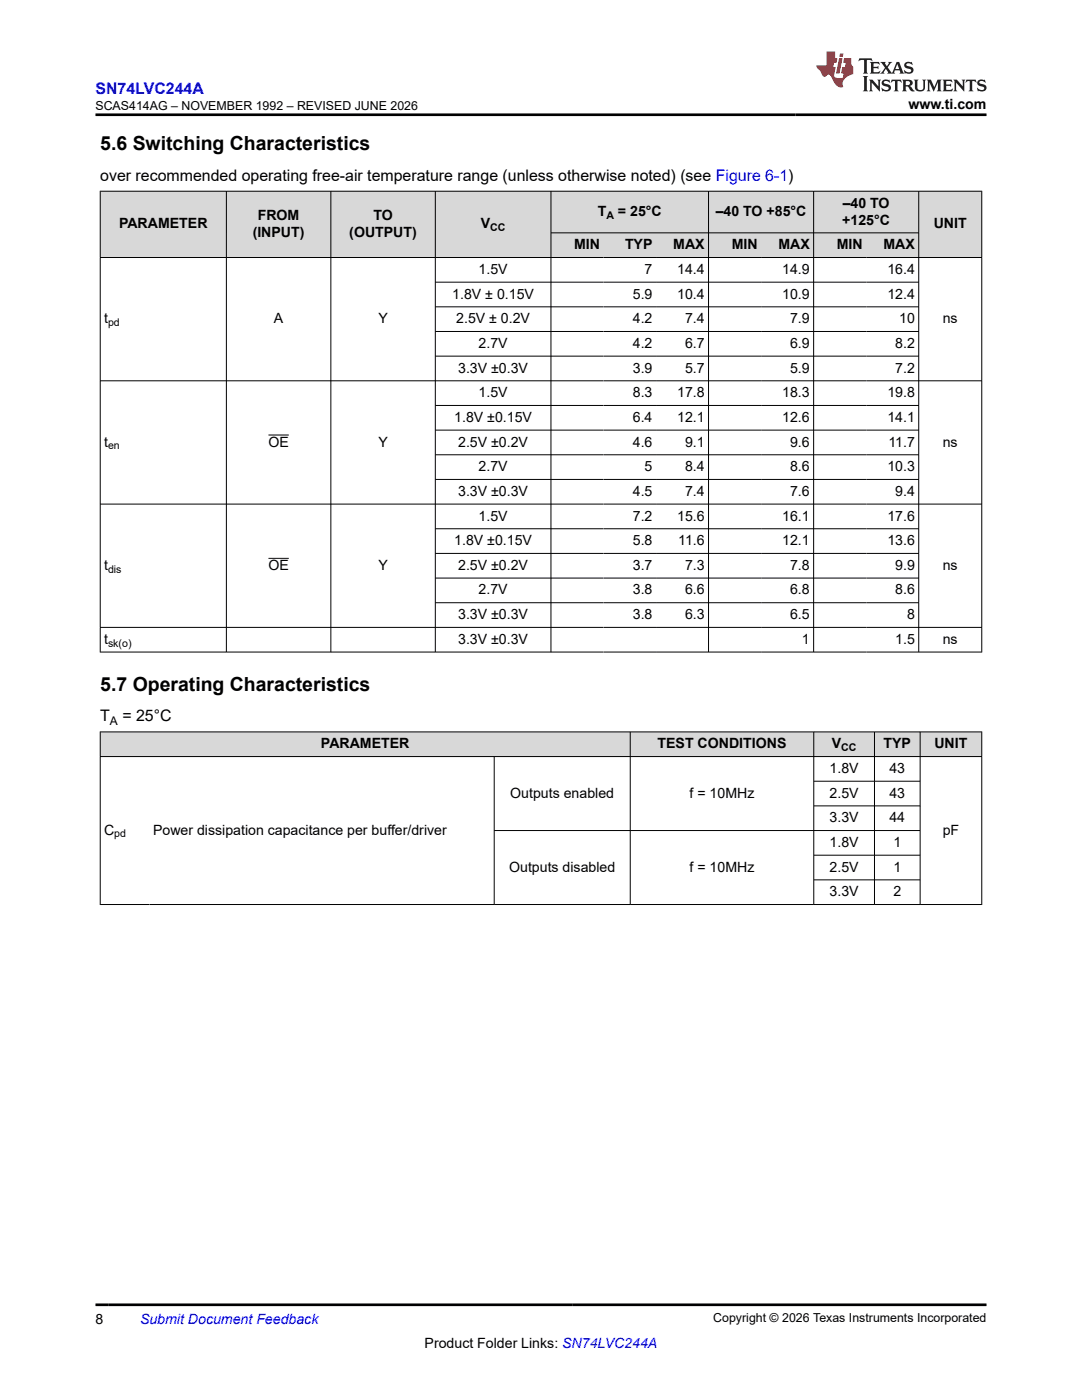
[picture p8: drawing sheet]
<svg xmlns="http://www.w3.org/2000/svg" width="216mm" height="279mm" viewBox="0 0 216 279" stroke-linecap="round" stroke-linejoin="round" font-family="sans-serif">
<g fill="#d8d8d8">
<path d="M20 38.2h175.9v8.3h-175.9z" fill-rule="evenodd"/>
<path d="M20.1 38.2h25v13.1h-25z" fill-rule="evenodd"/>
<path d="M45.2 38.2h20.8v13.1h-20.8z" fill-rule="evenodd"/>
<path d="M66.1 38.2h20.7v13.1h-20.7z" fill-rule="evenodd"/>
<path d="M86.9 38.2h23v13.1h-23z" fill-rule="evenodd"/>
<path d="M110 38.2h31.3v8.2h-31.3z" fill-rule="evenodd"/>
<path d="M141.4 38.2h20.9v8.2h-20.9z" fill-rule="evenodd"/>
<path d="M162.4 38.2h20.9v8.2h-20.9z" fill-rule="evenodd"/>
<path d="M183.4 38.2h12.4v13.1h-12.4z" fill-rule="evenodd"/>
<path d="M110 46.5h10.4v4.8h-10.4z" fill-rule="evenodd"/>
<path d="M120.4 46.5h10.5v4.8h-10.5z" fill-rule="evenodd"/>
<path d="M130.9 46.5h10.4v4.8h-10.4z" fill-rule="evenodd"/>
<path d="M141.4 46.5h10.5v4.8h-10.5z" fill-rule="evenodd"/>
<path d="M151.9 46.5h10.4v4.8h-10.4z" fill-rule="evenodd"/>
<path d="M162.4 46.5h10.5v4.8h-10.5z" fill-rule="evenodd"/>
<path d="M172.9 46.5h10.4v4.8h-10.4z" fill-rule="evenodd"/>
</g>
<g fill="none" stroke="#000" stroke-width=".2">
<path d="M19.9 38.2h176.1M20 38.1v92.1M45.2 38.1v92.1M66 38.1v92.1M86.9 38.1v92.1M109.9 38.1v92.1M141.4 38.1v92.1M162.4 38.1v92.1M183.3 38.1v92.1M195.9 38.1v92.1M19.9 51.4h176.1M86.9 56.3h96.5"/>
<path d="M109.9 46.5h73.5M19.9 76h176.1M86.9 61.2h96.5M86.9 66.2h96.5M86.9 71.1h96.5M53.6 86.8h4M86.9 80.9h96.5M86.9 85.8h96.5M86.9 90.8h96.5M86.9 95.7h96.5M19.9 100.6h176.1M53.6 111.4h4"/>
<path d="M86.9 105.5h96.5M86.9 110.4h96.5M86.9 115.4h96.5M19.9 125.2h176.1M19.9 130.1h176.1M86.9 120.3h96.5"/>
</g>
<g fill="#d8d8d8">
<path d="M20 146.1h175.9v4.9h-175.9z" fill-rule="evenodd"/>
<path d="M20.1 146.1h105.6v4.8h-105.6z" fill-rule="evenodd"/>
<path d="M125.8 146.1h36.5v4.8h-36.5z" fill-rule="evenodd"/>
<path d="M162.4 146.1h12v4.8h-12z" fill-rule="evenodd"/>
<path d="M174.6 146.1h8.9v4.8h-8.9z" fill-rule="evenodd"/>
<path d="M183.7 146.1h12.1v4.8h-12.1z" fill-rule="evenodd"/>
</g>
<g fill="none" stroke="#000" stroke-width=".2">
<path d="M19.9 146.1h176.1M19.9 151h176.1M20 146v34.6M98.6 151v29.6M125.8 146v34.6M162.4 146v34.6M162.4 155.9h21.3M174.5 146v34.6M183.6 146v34.6M195.9 146v34.6M98.6 165.8h85.1M162.4 160.8h21.3"/>
<path d="M162.4 170.7h21.3M162.4 175.6h21.3M19.9 180.5h176.1"/>
</g>
<path d="M171.5 11.6l-.2 .6 .5-.2h.6v.1v2.2l-.2 .4h1l-.2-.4v-2.2v-.1h.5l.6 .2-.2-.6zM173.6 12.4l.2 .3v1.6l-.2 .4h1.9l.1-.6a1.08 1.08 0 0 1-1.3 .2v-.7h.6l.4 .2v-.7l-.4 .2h-.6v-.5l.2-.2a1 1 0 0 1 1 .3l-.1-.5zM175.7 12.4l.9 1.1-1 1.2h.9l-.2-.2 .5-.8 .4 .8-.2 .2h1.6l-.2-.2 .2-.5h.9l.1 .5-.1 .2h.9l-.2-.4-.8-1.9h-.5l-.9 2.1-.9-1.1 .9-1h-.8l.2 .2-.4 .6-.4-.6 .2-.2zM179 12.8l.4 1h-.7zM180.7 12.5a.65 .65 0 0 0-.2 .7 .65 .65 0 0 0 .6 .5l.6 .1 .1 .3a.79 .79 0 0 1-.7 .4 .79 .79 0 0 1-.7-.5l.1 .7 .2-.1a.93 .93 0 0 0 1.1 0 .93 .93 0 0 0 .4-.9 1.46 1.46 0 0 0-1.2-.6l-.1-.3a1.09 1.09 0 0 1 1.2 .2l-.2-.6-.1 .1-.5-.2zM172.2 15.2l.2 .4v2.2l-.2 .4h1l-.2-.4v-2.2l.2-.4zM173.4 15.9l.2 .4v1.5l-.2 .4h.8l-.3-.4 .1-1.3 1.6 1.8v-2l.2-.4h-.7l.1 .2 .1 1.1-1.2-1.3zM176.2 16a.65 .65 0 0 0-.2 .8 .65 .65 0 0 0 .6 .4l.6 .2 .1 .2a.79 .79 0 0 1-.7 .4 .79 .79 0 0 1-.7-.5l.1 .7 .2-.1a.93 .93 0 0 0 1.1 .1 .93 .93 0 0 0 .4-1 1.46 1.46 0 0 0-1.2-.5l-.1-.4a1.09 1.09 0 0 1 1.2 .2l-.1-.6-.2 .1-.5-.1zM177.9 15.9l-.1 .6a.63 .63 0 0 1 .8-.3v1.6l-.3 .4h1l-.2-.4v-1.6a.66 .66 0 0 1 .8 .3l-.1-.6zM180 15.9l.2 .4v1.5l-.2 .4h1l-.2-.2-.1-.7h.5l.1 .2a.79 .79 0 0 0 1.2 .6l-1-.9a.61 .61 0 0 0 .6-.6 .61 .61 0 0 0-.5-.7zM180.8 16.2h.1a.47 .47 0 0 1 .5 .1 .47 .47 0 0 1 .1 .5l-.1 .1-.7 .1zM182.3 15.9l.2 .2a2.27 2.27 0 0 0 .4 2 1.04 1.04 0 0 0 1.7-.7v-1.3l.2-.2h-.8l.2 .4v1.1a.6 .6 0 0 1-.6 .6 .6 .6 0 0 1-.6-.6v-1.1l.3-.4zM184.9 15.9l.2 .4v1.5l-.2 .4h.8l-.3-.4v-1.4l.9 1.9 .9-1.9v1.4l-.3 .4h1l-.2-.4v-1.5l.2-.4h-.8l-.7 1.5-.6-1.5zM188.1 15.9l.2 .4v1.5l-.2 .4h1.9l.1-.6a1.09 1.09 0 0 1-1.3 .2v-.7h.6l.4 .2v-.6l-.4 .2h-.6v-.6l.2-.1a1.01 1.01 0 0 1 1 .3l-.1-.6zM190.2 15.9l.3 .4v1.5l-.3 .4h.8l-.2-.4v-1.3l1.6 1.8v-2l.2-.4h-.7l.2 .2v1.1l-1.2-1.3zM192.8 15.9l-.1 .6a.63 .63 0 0 1 .8-.3v1.6l-.3 .4h1l-.2-.4v-1.6a.66 .66 0 0 1 .8 .3l-.1-.6zM195.2 16a.65 .65 0 0 0-.2 .8 .65 .65 0 0 0 .6 .4l.6 .2 .2 .2a.79 .79 0 0 1-.7 .4 .79 .79 0 0 1-.7-.5l.1 .7 .2-.1a.93 .93 0 0 0 1 .1 .93 .93 0 0 0 .5-1 1.46 1.46 0 0 0-1.3-.5v-.4a1.09 1.09 0 0 1 1.2 .2l-.2-.6-.2 .1-.5-.1z" fill="#231f20"/>
<path d="M164.9 10.3v2.7h-2l.1 .4 .8 1a.95 .95 0 0 0 1 .9 .59 .59 0 0 1 .5-.4 .59 .59 0 0 1 .5 .3l.4 .8a1.59 1.59 0 0 0 2.1 1.4 1.61 1.61 0 0 1 1-2.3l1-.3-.1-1.5a1.59 1.59 0 0 1-.3-1.7h-1.5l-.2 .9h.6l-.2 .9h-.5l-.2 .9v.3l.4 .1-.1 .9h-.7a.73 .73 0 0 1-1-.7l.3-1.5h-.5l.1-.9h.5l.2-.9h-.5v-1.3zM167.4 11.6l-.6 3.1h.7l.6-3.1zM167.6 10.7l-.1 .6h.7l.1-.6z" fill="#ed1c24"/>
<path d="M19.1 22.9h177.8M19.1 260.4h177.8" fill="none" stroke="#000" stroke-width=".53"/>
<g font-size="3.9">
<text x="20" y="29.9">5.6 Switching Characteristics</text>
<text x="20" y="137.8">5.7 Operating Characteristics</text>
</g>
<text font-size="3.2" fill="#00f" x="19.1" y="18.7">SN74LVC244A</text>
<g font-size="3.2">
<text x="20" y="36.1">over recommended operating free-air temperature range (unless otherwise noted) (see Figure 6-1)</text>
<text x="20" y="144">T</text>
<text x="24.4" y="144">= 25°C</text>
</g>
<g font-size="2.8">
<text x="181.3" y="21.8">www.ti.com</text>
<text x="168.2" y="41.4">–40 TO</text>
<text x="23.8" y="45.6">PARAMETER</text>
<text x="50.4" y="47.3">(INPUT)</text>
<text x="51.4" y="43.9">FROM</text>
<text x="69.7" y="47.3">(OUTPUT)</text>
<text x="74.5" y="43.9">TO</text>
<text x="95.9" y="45.6">V</text>
<text x="119.3" y="43.1">T</text>
<text x="123.3" y="43.1">= 25°C</text>
<text x="142.8" y="43.1">–40 TO +85°C</text>
<text x="168.1" y="44.8">+125°C</text>
<text x="186.3" y="45.6">UNIT</text>
<text x="114.6" y="49.7">MIN</text>
<text x="124.7" y="49.7">TYP</text>
<text x="134.3" y="49.7">MAX</text>
<text x="146" y="49.7">MIN</text>
<text x="155.3" y="49.7">MAX</text>
<text x="167" y="49.7">MIN</text>
<text x="176.3" y="49.7">MAX</text>
<text x="90.3" y="59.6">1.8V ± 0.15V</text>
<text x="95.5" y="54.7">1.5V</text>
<text x="126.3" y="59.6">5.9</text>
<text x="128.6" y="54.7">7</text>
<text x="135.1" y="54.7">14.4</text>
<text x="135.1" y="59.6">10.4</text>
<text x="156.1" y="54.7">14.9</text>
<text x="156.1" y="59.6">10.9</text>
<text x="177.1" y="54.7">16.4</text>
<text x="177.1" y="59.6">12.4</text>
<text x="20.8" y="64.5">t</text>
<text x="54.7" y="64.5">A</text>
<text x="75.5" y="64.5">Y</text>
<text x="91" y="64.5">2.5V ± 0.2V</text>
<text x="126.3" y="64.5">4.2</text>
<text x="136.7" y="64.5">7.4</text>
<text x="157.7" y="64.5">7.9</text>
<text x="179.4" y="64.5">10</text>
<text x="188.1" y="64.5">ns</text>
<text x="95.5" y="69.4">2.7V</text>
<text x="126.3" y="69.4">4.2</text>
<text x="136.7" y="69.4">6.7</text>
<text x="157.7" y="69.4">6.9</text>
<text x="178.6" y="69.4">8.2</text>
<text x="91.4" y="74.3">3.3V ±0.3V</text>
<text x="126.3" y="74.3">3.9</text>
<text x="136.7" y="74.3">5.7</text>
<text x="157.7" y="74.3">5.9</text>
<text x="178.6" y="74.3">7.2</text>
<text x="95.5" y="79.3">1.5V</text>
<text x="126.3" y="79.3">8.3</text>
<text x="135.1" y="79.3">17.8</text>
<text x="156.1" y="79.3">18.3</text>
<text x="177.1" y="79.3">19.8</text>
<text x="20.8" y="89.1">t</text>
<text x="53.6" y="89.1">OE</text>
<text x="75.5" y="89.1">Y</text>
<text x="90.6" y="84.2">1.8V ±0.15V</text>
<text x="91.4" y="89.1">2.5V ±0.2V</text>
<text x="126.3" y="84.2">6.4</text>
<text x="126.3" y="89.1">4.6</text>
<text x="135.1" y="84.2">12.1</text>
<text x="136.7" y="89.1">9.1</text>
<text x="156.1" y="84.2">12.6</text>
<text x="157.7" y="89.1">9.6</text>
<text x="177.1" y="84.2">14.1</text>
<text x="177.3" y="89.1">11.7</text>
<text x="188.1" y="89.1">ns</text>
<text x="95.5" y="94">2.7V</text>
<text x="128.6" y="94">5</text>
<text x="136.7" y="94">8.4</text>
<text x="157.7" y="94">8.6</text>
<text x="177.1" y="94">10.3</text>
<text x="91.4" y="99">3.3V ±0.3V</text>
<text x="126.3" y="99">4.5</text>
<text x="136.7" y="99">7.4</text>
<text x="157.7" y="99">7.6</text>
<text x="178.6" y="99">9.4</text>
<text x="95.5" y="103.9">1.5V</text>
<text x="126.3" y="103.9">7.2</text>
<text x="135.1" y="103.9">15.6</text>
<text x="156.1" y="103.9">16.1</text>
<text x="177.1" y="103.9">17.6</text>
<text x="20.8" y="113.7">t</text>
<text x="53.6" y="113.7">OE</text>
<text x="75.5" y="113.7">Y</text>
<text x="90.6" y="108.8">1.8V ±0.15V</text>
<text x="91.4" y="113.7">2.5V ±0.2V</text>
<text x="126.3" y="108.8">5.8</text>
<text x="126.3" y="113.7">3.7</text>
<text x="135.3" y="108.8">11.6</text>
<text x="136.7" y="113.7">7.3</text>
<text x="156.1" y="108.8">12.1</text>
<text x="157.7" y="113.7">7.8</text>
<text x="177.1" y="108.8">13.6</text>
<text x="178.6" y="113.7">9.9</text>
<text x="188.1" y="113.7">ns</text>
<text x="95.5" y="118.6">2.7V</text>
<text x="126.3" y="118.6">3.8</text>
<text x="136.7" y="118.6">6.6</text>
<text x="157.7" y="118.6">6.8</text>
<text x="178.6" y="118.6">8.6</text>
<text x="91.4" y="123.6">3.3V ±0.3V</text>
<text x="126.3" y="123.6">3.8</text>
<text x="136.7" y="123.6">6.3</text>
<text x="157.7" y="123.6">6.5</text>
<text x="181" y="123.6">8</text>
<text x="20.8" y="128.5">t</text>
<text x="91.4" y="128.5">3.3V ±0.3V</text>
<text x="160" y="128.5">1</text>
<text x="178.6" y="128.5">1.5</text>
<text x="188.1" y="128.5">ns</text>
<text x="64" y="149.3">PARAMETER</text>
<text x="131.2" y="149.3">TEST CONDITIONS</text>
<text x="166" y="149.3">V</text>
<text x="176.3" y="149.3">TYP</text>
<text x="186.5" y="149.3">UNIT</text>
<text x="165.5" y="154.3">1.8V</text>
<text x="177.5" y="154.3">43</text>
<text x="101.8" y="159.2">Outputs enabled</text>
<text x="137.6" y="159.2">f = 10MHz</text>
<text x="165.5" y="159.2">2.5V</text>
<text x="177.5" y="159.2">43</text>
<text x="20.8" y="166.6">C</text>
<text x="30.5" y="166.6">Power dissipation capacitance per buffer/driver</text>
<text x="165.5" y="164.1">3.3V</text>
<text x="177.5" y="164.1">44</text>
<text x="188.1" y="166.6">pF</text>
<text x="101.6" y="173.9">Outputs disabled</text>
<text x="137.6" y="173.9">f = 10MHz</text>
<text x="165.5" y="169">1.8V</text>
<text x="165.5" y="173.9">2.5V</text>
<text x="178.3" y="169">1</text>
<text x="178.3" y="173.9">1</text>
<text x="165.5" y="178.9">3.3V</text>
<text x="178.3" y="178.9">2</text>
<text x="19.1" y="264.2">8</text>
<text x="84.7" y="269">Product Folder Links: SN74LVC244A</text>
</g>
<text font-size="2.8" fill="#00f" x="27.9" y="264.2">Submit Document Feedback</text>
<g font-size="2.5">
<text x="19" y="21.9">SCAS414AG – NOVEMBER 1992 – REVISED JUNE 2026</text>
<text x="142.3" y="263.9">Copyright © 2026 Texas Instruments Incorporated</text>
</g>
<text font-size="2.4" x="21.9" y="144.6">A</text>
<g font-size="2.1">
<text x="97.8" y="46.2">CC</text>
<text x="121" y="43.7">A</text>
<text x="21.6" y="65.1">pd</text>
<text x="21.6" y="89.7">en</text>
<text x="21.6" y="114.3">dis</text>
<text x="21.6" y="129">sk(o)</text>
<text x="167.8" y="149.9">CC</text>
<text x="22.8" y="167.1">pd</text>
</g>
</svg>
